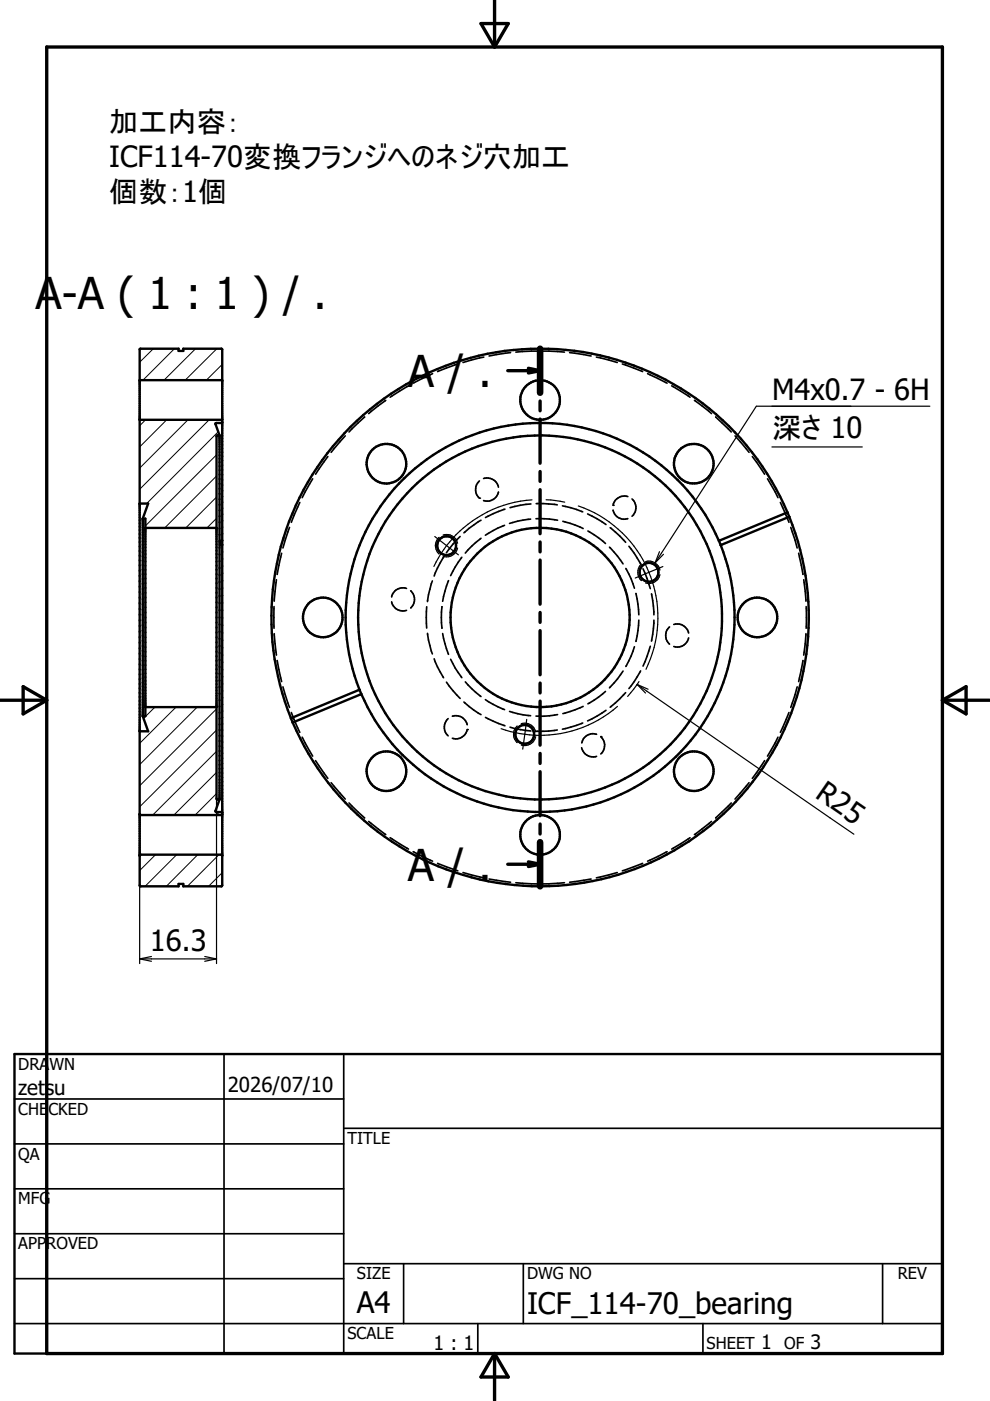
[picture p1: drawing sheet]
<svg xmlns="http://www.w3.org/2000/svg" width="210mm" height="297mm" viewBox="0 0 210 297" stroke-linecap="round" stroke-linejoin="round" font-family="sans-serif">
<g fill="none" stroke="#000" stroke-width=".21">
<path d="M32.5 73.9l-2.9 2.9M37 73.9l-6.7 6.7M41.5 73.9l-6.7 6.7M46 73.9l-6.7 6.7M47.1 77.3l-3.3 3.3M30.9 89l-1.3 1.3M35.3 89l-5.7 5.8M39.9 89l-10.3 10.3M44.3 89l-14.7 14.7M45.9 96.4l-15.1 15.1M46.3 91.5l-15.2 15.3M45.9 109.9l-2 2"/>
<path d="M45.9 105.4l-6.5 6.5M45.9 100.9l-11 11M32.9 149.9l-2.5 2.4M37.3 149.9l-7.7 7.7M41.8 149.9l-12.2 12.2M45.9 159.3l-13.5 13.5M45.9 154.8l-16.3 16.3M45.9 150.3l-16.3 16.3M45.9 168.3l-4.5 4.5M45.9 163.8l-9 9M46.5 172.2l-.7 .6M33 181.2l-3.4 3.4"/>
<path d="M37.5 181.2l-6.7 6.7M41.9 181.2l-6.6 6.7M46.4 181.2l-6.7 6.7M47.1 185l-2.9 2.9"/>
</g>
<g fill="none" stroke="#000" stroke-width=".51">
<path d="M29.6 74l8.3-.1v.5h1v-.5h8l.2 .2v113.6l-.2 .2h-8v-.5h-1v.5h-8.1l-.2-.2zM29.6 89h17.5M29.6 80.6h17.5M46.5 92.3h-.4l-.2 .2v76.8l.1 .2h.5M46.5 92.3v77.2M47.1 89.5l-.2 .2h-1.2l.8 2.6M29.6 106.8h1.8l-1.1 3.2M30.3 110h.5v41.8h-.5M30.3 110v41.8M30.8 111.9h15.1M47.1 114.6l-.5 .1v.9l.5-.1M152.4 114.7l.4 .9"/>
<path d="M152.4 114.7h.1M152.4 114.7a41.2 41.2 0 0 0-53.7-21.9 41.2 41.2 0 0 0-22.5 53.4M152.8 115.6h.1M152.8 115.6a41.2 41.2 0 0 1-22.5 53.4 41.2 41.2 0 0 1-53.7-21.8M167 108.6a57 57 0 0 0-74.3-30.3 57 57 0 0 0-31 74M167 108.6l.3 1M167 108.6l-14.6 6.1M167.3 109.6l-14.5 6M167.3 109.6h.1M167.3 109.6a57 57 0 0 1-31 74 57 57 0 0 1-74.2-30.4M30.3 151.8l1.1 3.2h-1.8M30.8 149.9h15.1"/>
<path d="M61.7 152.3l.4 .9M61.7 152.3h.1M62.1 153.2h.1M76.2 146.2l-14.5 6.1M76.2 146.2h.1M76.2 146.2l.4 1M76.6 147.2l-14.5 6M29.6 172.6l.2 .2h17.1l.2-.2M46.5 169.5l-.8 2.5 .1 .1 1.1 .1 .2 .1M29.6 181.4l.2-.2h17.1l.2 .2M3.1 223.5h196.7v63.5h-196.7z"/>
<circle cx="81.9" cy="98.3" r="4.2"/>
<circle cx="114.5" cy="84.8" r="4.2"/>
<circle cx="147.1" cy="98.3" r="4.2"/>
<circle cx="94.7" cy="115.7" r="2"/>
<circle cx="68.4" cy="130.9" r="4.2"/>
<circle cx="114.5" cy="130.9" r="38.6"/>
<circle cx="114.5" cy="130.9" r="19"/>
<circle cx="137.6" cy="121.4" r="2"/>
<circle cx="160.6" cy="130.9" r="4.2"/>
<circle cx="111.3" cy="155.7" r="2"/>
<circle cx="81.9" cy="163.5" r="4.2"/>
<circle cx="114.5" cy="177" r="4.2"/>
<circle cx="147.1" cy="163.5" r="4.2"/>
</g>
<g fill="none" stroke="#000" stroke-width=".36">
<path d="M91.7 79.2l-4.1 2M97.1 77.2l-4.3 1.6M102.6 75.7l-4.4 1.2M108.2 74.8l-4.5 .7M113.9 74.4l-4.5 .3M115.1 74.4l4.6 .3M120.8 74.8l4.5 .7M126.4 75.7l4.5 1.2M132 77.2l4.2 1.6M137.3 79.2l4.1 2M69.5 96.8l-2.6 3.7M73.2 92.4l-3 3.5"/>
<path d="M77.3 88.4l-3.3 3.2M77.3 88.4h.1M81.8 84.9l-3.6 2.8M86.6 81.8l-3.9 2.4M142.4 81.8l3.9 2.4M147.2 84.9l3.7 2.8M151.7 88.4h.1M151.8 88.4l3.2 3.2M155.9 92.4l2.9 3.5M159.5 96.8l2.6 3.7M59.7 117.3l-.9 4.5M61.4 111.8l-1.4 4.4"/>
<path d="M63.6 106.5l-1.8 4.2M66.3 101.5l-2.2 4M94 118.1l-1.2 2.3-.7 1.7M97.6 113.7l-1.6 1.7-1.3 1.8M97.9 118.2l-1.4 2-1 1.8M101.6 102a2.51 2.51 0 0 0 0 3.6M102 114.1l-2 1.7-1.3 1.5M102 110.3l-2.5 1.7-1.1 1M102.5 101.5a2.47 2.47 0 0 1 3.2 1.8M105.7 104.3a2.45 2.45 0 0 1-3.2 1.8M107 111.4l-1.5 .6-2.6 1.5M107.1 107.9l-4.2 1.8"/>
<path d="M112.5 110.1l-2.7 .4-1.8 .5M112.6 106.8l-2.3 .3-2.2 .5M113.6 110h2.9l1.7 .3M113.7 106.8l4.5 .2M119.3 107.3l1.7 .4 2.5 .8M119.3 110.5l2.6 .8 1.7 .8M124.6 109l2 1 1.9 1.2M124.7 112.6l2.2 1.4 1.5 1.2M129.2 116l1.7 1.9 1.2 1.6M129.4 111.9l2 1.7 1.3 1.4M130 108.1a2.4 2.4 0 0 0 3.1 1.9M133.1 105.3a2.47 2.47 0 0 0-3.1 1.8"/>
<path d="M133.3 115.8l1.2 1.5 1.3 2.3M134 105.8a2.42 2.42 0 0 1 0 3.7M162.7 101.5l2.3 4M165.5 106.5l1.8 4.2M167.7 111.8l1.3 4.4M169.3 117.3l.9 4.5M58.1 128.6v4.6M58.1 134.3l.5 4.6M58.6 122.9l-.5 4.6M83 127.6a2.43 2.43 0 0 0 3.2 1.8M86.2 124.8a2.44 2.44 0 0 0-3.2 1.8M87.1 125.3a2.46 2.46 0 0 1 0 3.6"/>
<path d="M90.5 128.7v4.5M90.6 134.3l.2 1.4 .9 2.9M91.7 123.2l-.9 2.9-.2 1.5M92.1 139.7l.7 1.7 1.2 2.3M93.7 128.7l-.1 2.2 .1 2.3M93.7 128.6v.1M93.9 134.3l.4 2.2 .8 2.2M95.1 123.1l-.8 2.2-.4 2.2M95.5 139.8l1 1.8 1.4 2.1M132.7 120.5l1.1 2.2 .7 2M134.5 137.1l-.7 2-1.1 2.2M134.8 125.8l.5 2.3 .1 2.2"/>
<path d="M135.4 131.5l-.1 2.2-.5 2.3M136.3 120.6l1.6 4.2M137.9 137l-1.6 4.2M138.1 125.9l.5 4.4M138.6 131.5l-.5 4.4M142 132.9a2.42 2.42 0 0 0 0 3.7M142.9 132.4a2.48 2.48 0 0 1 3.1 1.8M146 135.2a2.45 2.45 0 0 1-3.1 1.9M170.4 122.9l.5 4.6M170.9 134.3l-.5 4.6M170.9 128.6v4.6M58.8 140l.9 4.5"/>
<path d="M60 145.6l1.4 4.4M61.8 151.1l1.8 4.2M64.1 156.3l2.2 4M94.7 144.6l2.9 3.5M95 152.4a2.48 2.48 0 0 0 0 3.6M95.9 151.8a2.45 2.45 0 0 1 3.2 1.9M98.4 148.8l2 1.7 1.6 1M98.7 144.6l1.3 1.4 2 1.7M99.1 154.7a2.46 2.46 0 0 1-3.2 1.8M102.9 148.3l1.6 1 2.5 1.2M102.9 152.1l4.2 1.8M108 150.8l2.9 .8 1.6 .1"/>
<path d="M108.1 154.2l1 .3 3.5 .5M118.2 154.8l-1.9 .2h-2.6M118.2 151.5l-2.8 .3h-1.8M123.3 158.5a2.48 2.48 0 0 0 3.2 1.9M123.5 153.3l-4.2 1.3M123.6 149.8l-4.3 1.5M126.5 155.7a2.43 2.43 0 0 0-3.1 1.8M127.4 156.2a2.44 2.44 0 0 1 0 3.7M128.4 146.6l-1.5 1.2-2.2 1.4M128.5 150.6l-1.9 1.2-2 1M132.1 142.3l-1.2 1.7-1.7 1.8M132.7 146.9l-3.3 3"/>
<path d="M135.8 142.2l-1.3 2.3-1.2 1.5M165 156.3l-2.3 4M167.3 151.1l-1.8 4.2M169 145.6l-1.3 4.4M170.2 140l-.9 4.5M66.9 161.3l2.6 3.7M70.2 165.9l3 3.5M74 170.2l3.3 3.2M78.2 174.2l3.6 2.8M82.7 177.6l3.9 2.4M146.3 177.6l-3.9 2.4M150.9 174.2l-3.7 2.8"/>
<path d="M155 170.2l-3.3 3.2M158.8 165.9l-2.9 3.5M162.1 161.3l-2.6 3.7M87.6 180.6l4.1 2M92.8 183l4.3 1.6M98.2 185l4.4 1.1M103.7 186.4l4.5 .6M109.4 187.2l4.5 .2M119.7 187.2l-4.6 .2M125.3 186.4l-4.5 .6M130.9 185l-4.5 1.1M136.2 183l-4.2 1.6"/>
<path d="M141.4 180.6l-4.1 2M3.1 233h69.8M47.5 223.5v63.5M72.9 239.2h126.9M72.9 223.5v63.5M3.1 242.5h69.8M3.1 252.1h69.8M3.1 261.6h69.8M3.1 271.1h69.8M72.9 267.9h126.9M85.6 267.9v12.7M111 267.9v12.7"/>
<path d="M187.1 267.9v12.7M3.1 280.6h196.7M101.3 280.6v6.4M149 280.6v6.4"/>
</g>
<g fill="#000">
<circle cx="101.6" cy="105.6" r=".18"/>
<circle cx="130" cy="107.1" r=".18"/>
<circle cx="99.1" cy="154.7" r=".18"/>
<circle cx="127.4" cy="156.2" r=".18"/>
</g>
<g fill="none" stroke="#000" stroke-width=".25">
<path d="M163.7 94.8h19.1M197.1 86.1h-36.7l-21.5 33.2M92.2 113.7l2.5 2M93.1 113.9a2.34 2.34 0 0 0 0 3.6M94 113.4a2.43 2.43 0 0 1 3 1.8M94.7 115.7l2.5 1.9M94.7 115.7l-1.2 1.7-1.5 2.7M97 116.2a2.39 2.39 0 0 1-3 1.8M112.8 106a25.2 25.2 0 0 0-18.1 9.7M115.8 106l3.9 .5M122.6 107.3a25 25 0 0 1 14.4 34.6M136 119.6a2.36 2.36 0 0 0 0 3.5"/>
<path d="M136.9 119.1a2.39 2.39 0 0 1 3 1.8M139.8 117l-.9 2.3M140.7 117.5l-1.8 1.8M139.9 121.8a2.41 2.41 0 0 1-3 1.8M140.5 120.1l-5.8 2.5M106.2 154.5l2 .6 3.1 .6M109.7 153.9a2.39 2.39 0 0 0 0 3.6M110.5 153.4h.1M110.5 157.9h.1M110.5 153.4a2.42 2.42 0 0 1 3.1 1.8M111.3 155.7l-.5 3.1M111.7 152.5l-.4 3.2"/>
<path d="M113.6 156.2a2.36 2.36 0 0 1-3.1 1.7M130.9 149.8a24.9 24.9 0 0 1-19.6 5.9M135.1 145.1l45.9 31.8M135.1 145.1l2.3 1M135.1 145.1l1.8 1.8M135.5 144.5l-2.4 3.2M29.6 172.6v31.7M45.9 169.3v35M29.6 203.3h16.3M29.6 203.3l2.5 .5M32.1 202.8l-2.5 .5M43.4 202.8l2.5 .5"/>
<path d="M45.9 203.3l-2.5 .5"/>
</g>
<g fill="none" stroke="#000" stroke-width=".71">
<path d="M104.9 0v10M9.9 10h189.9v277h-189.9zM102 5h5.8l-2.9 5zM107.7 78.6h6.8M112 78.1l2.5 .5M114.5 73.9v9.4M114.5 78.6l-2.5 .5M114.5 85v2.1M114.5 88.9v9.3M114.5 100v2.1M114.5 103.8v9.4M114.5 114.9v2.1"/>
<path d="M114.5 118.7v9.4M114.5 129.9v2.1M114.5 133.7v9.4M-.1 148.5h10M4.9 145.6l5 2.9-5 2.9zM114.5 144.8v2.1M114.5 148.7v9.3M114.5 159.7v2.2M199.8 148.5h10M199.8 148.5l5-2.9v5.8zM114.5 163.6v9.4M114.5 174.7v2.1"/>
<path d="M114.5 178.6v9.3M107.7 183.2h6.8M112 182.7l2.5 .5M114.5 183.2l-2.5 .5M104.9 287v9.9M104.9 287l2.9 5h-5.8z"/>
</g>
<path d="M114.5 73.9v9.4M114.5 178.6v9.3" fill="none" stroke="#000" stroke-width="1.4"/>
<g font-size="9.3">
<text x="7.6" y="65.6">A-A ( 1 : 1 ) / .</text>
<text x="86.5" y="82.1">A / .</text>
<text x="86.5" y="186.8">A / .</text>
</g>
<g font-size="6.3">
<text x="75.6" y="278.4">A4</text>
<text x="111.7" y="278.6">ICF_114-70_bearing</text>
</g>
<g font-size="6.2">
<text x="23.2" y="28">加工内容：</text>
<text x="23.2" y="35.5">ICF114-70変換フランジへのネジ穴加工</text>
<text x="23.2" y="42.9">個数：1個</text>
<text x="163.7" y="84.9">M4x0.7 - 6H</text>
<text x="163.7" y="92.8">深さ 10</text>
<text x="172.6" y="169" transform="rotate(35 172.6 169)">R25</text>
<text x="31.8" y="201.6">16.3</text>
</g>
<g font-size="4.4">
<text x="3.9" y="232.2">zetsu</text>
<text x="48.3" y="231.5">2026/07/10</text>
</g>
<g font-size="4.2">
<text x="91.9" y="286.2">1 : 1</text>
<text x="161.4" y="286.1">1</text>
<text x="171.9" y="286.1">3</text>
</g>
<g font-size="3.5">
<text x="3.9" y="226.8">DRAWN</text>
<text x="3.9" y="236.3">CHECKED</text>
<text x="3.9" y="245.9">QA</text>
<text x="73.7" y="242.5">TITLE</text>
<text x="3.9" y="255.4">MFG</text>
<text x="3.9" y="264.9">APPROVED</text>
<text x="75.7" y="271.3">SIZE</text>
<text x="111.7" y="271.3">DWG NO</text>
<text x="190.4" y="271.2">REV</text>
<text x="73.7" y="284">SCALE</text>
<text x="149.8" y="286.1">SHEET</text>
<text x="166.3" y="286.1">OF</text>
</g>
</svg>
